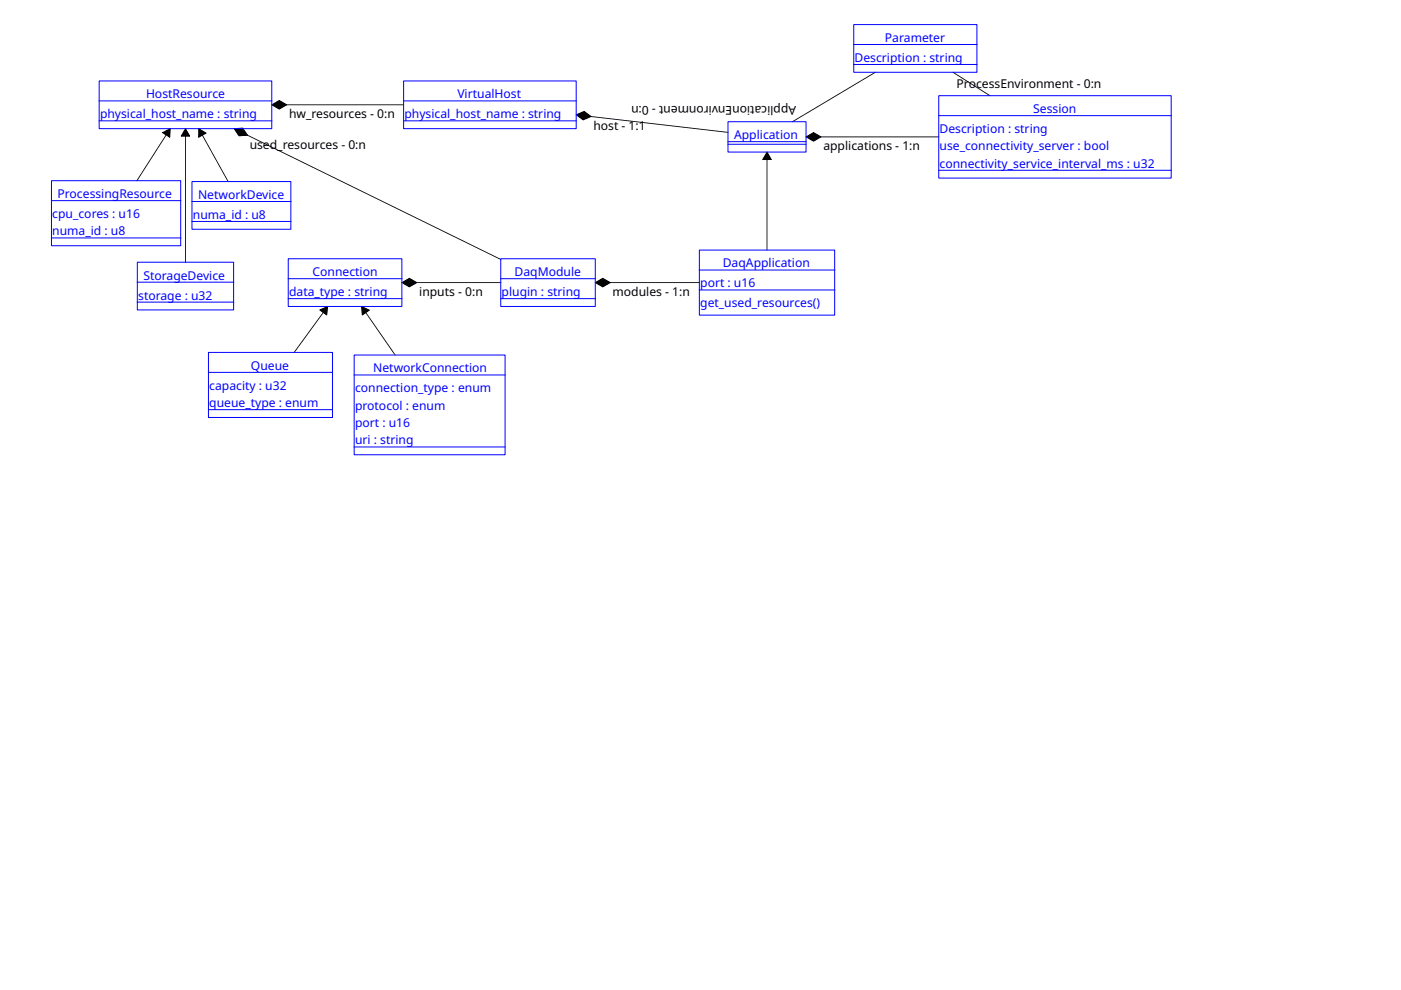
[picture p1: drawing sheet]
<svg xmlns="http://www.w3.org/2000/svg" width="297mm" height="210mm" viewBox="0 0 297 210" stroke-linecap="round" stroke-linejoin="round" font-family="sans-serif">
<g fill="#000">
<path d="M167.9 25.8l17.7-10.6 .1 .2-17.7 10.5zM202 15.2l8 5.1-.1 .1-8-5zM36.1 27.2l.1 .1-7.1 11.1-.2-.1zM39.2 27.2h.2v28.5h-.2zM42 27.2h.2l6.3 11.3-.2 .1zM49.6 27.2l56.7 27.8-.1 .1-56.7-27.8zM57.5 22.1h28.2v.2h-28.2zM122.1 24.2l32.3 3.8v.2l-32.3-3.8zM162.5 32.2h.2v20.9h-.2zM170.8 28.9h28.3v.2h-28.3zM85.1 59.8h21.2v.2h-21.2zM126.1 59.8h22.3v.2h-22.3z"/>
<path d="M69.5 64.8l.1 .2-7.2 9.9-.2-.2zM76.5 65l.2-.2 7.2 10.5-.1 .1z"/>
<path d="M34.5 28l1.5 1.1 .1-1.8-1.6 .9zM34.4 28l1.6-.8 .2 .1-.1 1.8-.1 .1-1.6-1z"/>
<path d="M39.2 27.3h.2l-1 1.6h1.8zM39.2 27.2h.2l.9 1.6-.1 .2h-1.8l-.1-.2z"/>
<path d="M42.1 27.3v1.8l1.6-1v.2zM42 27.3l.2-.1 1.6 .9v.2l-1.7 .9-.1-.1z"/>
<path d="M49.6 27.3l1.1 1.5 1.8-.1-1-1.5zM49.6 27.2l1.9-.1 1.1 1.5-.1 .2-1.9 .1-1-1.6z"/>
<path d="M57.7 22.1l1.5 1 1.6-.9-1.6-.9-1.5 1zM57.6 22.1l1.7-.9 1.6 .9v.2l-1.7 .9-1.6-.9z"/>
<path d="M122.2 24.3l1.4 1.1 1.7-.7-1.4-1.1-1.7 .8zM122.1 24.3l1.8-.8 1.5 1.1v.2l-1.8 .7-1.5-1.1z"/>
<path d="M162.5 32.3h.2l-1 1.5h1.8zM162.5 32.2h.2l.9 1.6-.1 .1h-1.8l-.1-.1z"/>
<path d="M170.9 28.9l1.6 1 1.6-.9-1.6-.9-1.6 1zM170.9 28.9l1.6-.9 1.6 .9v.2l-1.7 .9-1.5-.9z"/>
<path d="M85.3 59.8l1.5 1 1.6-.9-1.6-.9-1.5 1zM85.2 59.8l1.6-.9 1.6 .9v.2l-1.6 .9-1.6-.9z"/>
<path d="M126.3 59.8l1.5 1 1.6-.9-1.6-.9-1.5 1zM126.2 59.8l1.7-.9 1.5 .9v.2l-1.6 .9-1.6-.9z"/>
<path d="M67.8 65.6l1.5 1.2 .2-1.8-1.7 .8zM67.8 65.6l1.6-.7 .2 .1-.2 1.8-.2 .1-1.5-1.1z"/>
<path d="M76.7 65l.2 1.8-.1-.1 1.5-.9zM76.6 65l.1-.1 1.7 .8v.1l-1.5 1.1-.2-.1z"/>
</g>
<g fill="#000">
<path d="M34.5 28.1l1.6-.8-.1 1.8zM39.3 27.3l.9 1.6h-1.8zM42.1 27.3l1.6 .9-1.6 .9zM162.6 32.2l.9 1.6h-1.8zM67.8 65.7l1.7-.7-.2 1.8zM76.7 65l1.6 .8-1.5 1z"/>
<path d="M49.6 27.3l1.9-.1 1 1.5-1.8 .1z" fill-rule="evenodd"/>
<path d="M57.6 22.2l1.6-.9 1.6 .9-1.6 .9z" fill-rule="evenodd"/>
<path d="M122.2 24.3l1.7-.7 1.4 1.1-1.7 .7z" fill-rule="evenodd"/>
<path d="M170.9 29l1.6-.9 1.6 .9-1.6 .9z" fill-rule="evenodd"/>
<path d="M85.2 59.9l1.6-.9 1.6 .9-1.6 .9z" fill-rule="evenodd"/>
<path d="M126.2 59.9l1.6-.9 1.6 .9-1.6 .9z" fill-rule="evenodd"/>
</g>
<g fill="none" stroke="#00f" stroke-width=".21">
<path d="M21 17.2h36.6v10.1h-36.6zM85.6 17.2h36.6v10.1h-36.6zM181 5.2h26.1v10.1h-26.1zM181 9.4h26.1M181 13.7h26.1M10.9 38.3h27.4v13.8h-27.4zM21 21.4h36.6M21 25.6h36.6M40.7 38.5h21v10.1h-21zM85.6 21.4h36.6M85.6 25.6h36.6M154.3 25.8h16.6v6.4h-16.6z"/>
<path d="M154.3 30h16.6M154.3 30.6h16.6M199 20.3h49.3v17.5h-49.3zM199 24.5h49.3M199 36.1h49.3M10.9 42.5h27.4M10.9 50.4h27.4M29.1 55.6h20.4v10.1h-20.4zM29.1 59.8h20.4M40.7 42.7h21M40.7 47h21M61.1 54.9h24.1v10.1h-24.1z"/>
<path d="M61.1 59.1h24.1M106.2 54.9h20v10.1h-20zM106.2 59.1h20M148.3 53h28.7v13.8h-28.7zM148.3 57.3h28.7M29.1 64.1h20.4M44.2 74.7h26.3v13.8h-26.3zM44.2 79h26.3M61.1 63.3h24.1M75.1 75.3h32v21.1h-32zM75.1 79.5h32M106.2 63.3h20"/>
<path d="M148.3 61.5h28.7M44.2 86.9h26.3M75.1 94.8h32"/>
</g>
<g font-size="2.6" fill="#00f">
<text x="187.6" y="8.9">Parameter</text>
<text x="181.2" y="13.1">Description : string</text>
<text x="31" y="20.8">HostResource</text>
<text x="97" y="20.8">VirtualHost</text>
<text x="219.1" y="24">Session</text>
<text x="21.2" y="25.1">physical_host_name : string</text>
<text x="85.8" y="25.1">physical_host_name : string</text>
<text x="155.6" y="29.5">Application</text>
<text x="199.2" y="28.2">Description : string</text>
<text x="199.2" y="31.9">use_connectivity_server : bool</text>
<text x="199.2" y="35.6">connectivity_service_interval_ms : u32</text>
<text x="12.2" y="42">ProcessingResource</text>
<text x="11.1" y="46.2">cpu_cores : u16</text>
<text x="40.9" y="46.4">numa_id : u8</text>
<text x="42" y="42.2">NetworkDevice</text>
<text x="11.1" y="49.9">numa_id : u8</text>
<text x="30.4" y="59.3">StorageDevice</text>
<text x="66.3" y="58.5">Connection</text>
<text x="109.1" y="58.5">DaqModule</text>
<text x="153.2" y="56.7">DaqApplication</text>
<text x="29.3" y="63.5">storage : u32</text>
<text x="61.3" y="62.8">data_type : string</text>
<text x="106.4" y="62.8">plugin : string</text>
<text x="148.5" y="60.9">port : u16</text>
<text x="148.5" y="65.2">get_used_resources()</text>
<text x="44.4" y="82.6">capacity : u32</text>
<text x="53.2" y="78.4">Queue</text>
<text x="75.3" y="83.2">connection_type : enum</text>
<text x="79.1" y="79">NetworkConnection</text>
<text x="44.4" y="86.3">queue_type : enum</text>
<text x="75.3" y="86.9">protocol : enum</text>
<text x="75.3" y="90.5">port : u16</text>
<text x="75.3" y="94.2">uri : string</text>
</g>
<g font-size="2.6">
<text x="168.8" y="22.6" transform="rotate(-180 168.8 22.6)">ApplicationEnvironment - 0:n</text>
<text x="202.8" y="18.6">ProcessEnvironment - 0:n</text>
<text x="61.3" y="25">hw_resources - 0:n</text>
<text x="125.8" y="27.5">host - 1:1</text>
<text x="52.9" y="31.7">used_resources - 0:n</text>
<text x="174.6" y="31.8">applications - 1:n</text>
<text x="88.9" y="62.7">inputs - 0:n</text>
<text x="129.9" y="62.7">modules - 1:n</text>
</g>
</svg>
